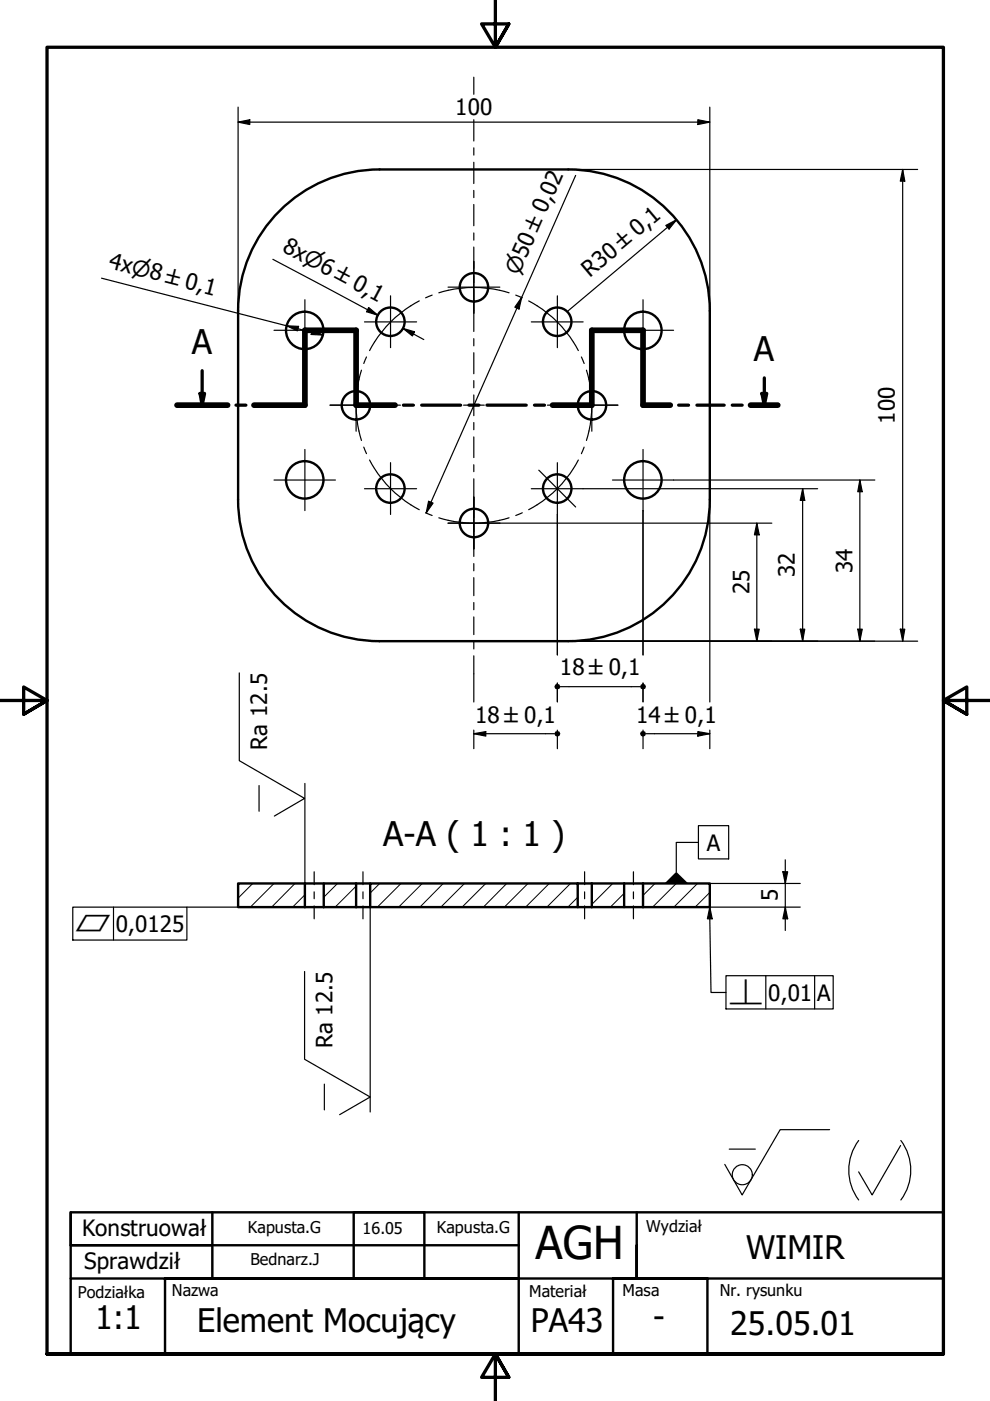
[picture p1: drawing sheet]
<svg xmlns="http://www.w3.org/2000/svg" width="210mm" height="297mm" viewBox="0 0 210 297" stroke-linecap="round" stroke-linejoin="round" font-family="sans-serif">
<!-- layer: Kreskowanie (ISO) -->
<g fill="none" stroke="#000" stroke-width=".21">
<path d="M53.6 187.3l-3.1 3.1M58.1 187.3l-5 5M62.5 187.3l-4.9 5M64.6 189.7l-2.6 2.6M71.6 187.3l-3 2.9M75.5 187.9l-4.4 4.4M80.5 187.3l-2 2M85 187.3l-5 5M89.5 187.3l-5 5M94 187.3l-5 5M98.5 187.3l-5 5M103 187.3l-5 5"/>
<path d="M107.4 187.3l-4.9 5M112 187.3l-5.1 5M116.5 187.3l-5.1 5M121 187.3l-5 5M122.5 190.2l-2.1 2.1M129.9 187.3l-4.4 4.5M132.3 189.4l-2.9 2.9M138.9 187.3l-2.6 2.6M143.4 187.3l-5 5M147.9 187.3l-5 5M150.5 189.2l-3.1 3.1"/>
</g>
<!-- layer: Widoczne (ISO) -->
<g fill="none" stroke="#000" stroke-width=".51">
<path d="M50.5 65.9a30 30 0 0 1 30-30h40a30 30 0 0 1 30 30M50.5 65.9v40M150.5 65.9v40M50.5 105.9a30 30 0 0 0 30 30h40a30 30 0 0 0 30-30M64.6 187.3h-14.1v5h14.1M64.6 187.3h4M64.6 192.3h13.9M64.6 187.3v5M75.5 187.3h-6.9v5M75.5 187.3v5M75.5 187.3h3M78.5 187.3h44v5h-44z"/>
<path d="M122.5 187.3h13.8M122.5 192.3h3M125.5 187.3v5M132.3 187.3v5h-6.8M132.3 192.3h4M136.3 187.3h14.2v5h-14.2M136.3 187.3v5"/>
<circle cx="64.6" cy="70.1" r="4"/>
<circle cx="82.8" cy="68.2" r="3"/>
<circle cx="100.5" cy="60.9" r="3"/>
<circle cx="118.1" cy="68.2" r="3"/>
<circle cx="136.3" cy="70.1" r="4"/>
<circle cx="75.5" cy="85.9" r="3"/>
<circle cx="125.5" cy="85.9" r="3"/>
<circle cx="64.6" cy="101.7" r="4"/>
<circle cx="82.8" cy="103.6" r="3"/>
<circle cx="100.5" cy="110.9" r="3"/>
<circle cx="118.1" cy="103.6" r="3"/>
<circle cx="136.3" cy="101.7" r="4"/>
</g>
<!-- layer: Linia przekroju (ISO) -->
<g fill="none" stroke="#000" stroke-width=".7">
<path d="M42.9 78.6v7.3M37.5 85.9h10.8M42.4 83.4h1l-.5 2.5zM50 85.9h2.1M53.8 85.9h10.8v-15.9h10.9v15.9h8.3M85.5 85.9h2.1M89.4 85.9h8.3M99.4 85.9h2.1M103.3 85.9h8.3M113.3 85.9h2.1M117.2 85.9h8.3v-15.9h10.8v15.9h5.8M143.9 85.9h2.1"/>
<path d="M147.8 85.9h5.7M155.3 85.9h2.1M159.1 85.9h5.8M161.5 83.4h1.1l-.5 2.5zM162.1 80.1v5.8"/>
</g>
<path d="M37.5 85.9h10.8M53.8 85.9h10.8v-15.9h10.9v15.9h8.3M117.2 85.9h8.3v-15.9h10.8v15.9h5.8M159.1 85.9h5.8" fill="none" stroke="#000" stroke-width="1.2"/>
<path d="M42.4 83.4h1l-.5 2.5zM161.5 83.4h1.1l-.5 2.5z" fill="#000"/>
<!-- layer: Obramowanie (ISO) -->
<path d="M105 0v10l-2.9-4.9h5.8l-2.9 4.9 2.9-4.9M0 148.5h10l-5-2.8v5.7l5-2.9-5 2.9M210 148.5h-10l5-2.8v5.7l-5-2.9 5 2.9M10 287.1v-277.1h190v277.1h-190h190M107.9 292l-2.9-4.9 2.9 4.9h-5.8l2.9-4.9v9.9" fill="none" stroke="#000" stroke-width=".7"/>
<path d="M15 257v7h95M45 257v14.1h30v-14.1h15v14.1h20v-14.1M135 257v14.1v-7.1M15 271.1v-14.1h185v14.1M15 287.1h185v-16h-185v16h20v-16h75v16h20v-16h20v16" fill="none" stroke="#000" stroke-width=".51"/>
<g fill="none" stroke="#000" stroke-width=".25">
<path d="M100.5 55.4v11M58.1 70h13M64.6 63.5v13.1M77.3 68.2h11M82.8 62.7v11M95 60.9h11M112.6 68.2h11M118.2 62.7v11M129.9 70h12.9M136.3 63.5v13.1M64.6 95.3v13M70 85.9h11"/>
<path d="M75.5 80.4v11M82.8 98.1v11M114.2 99.7l7.8 7.8M118.2 98.1v11M120 85.9h11M125.5 80.4v11M136.3 95.3v13M58.1 101.8h13M77.3 103.6h11M95 110.9h11M100.5 105.4v11M112.6 103.6h11"/>
<path d="M129.9 101.8h12.9"/>
</g>
<g fill="none" stroke="#000" stroke-width=".25">
<path d="M100.5 16.4v3.6M100.5 25.4v4.5M100.5 31.4v1.5M100.5 34.4v4.5M100.5 40.4v1.5M100.5 43.4v4.5M100.5 49.4v1.5M100.5 52.4v4.5M100.5 58.4v1.5M76.6 78.5a25 25 0 0 0 0 14.9M77.7 75.7l-.6 1.4M88.9 63.8a25 25 0 0 0-10.5 10.5"/>
<path d="M91.6 62.6l-1.4 .5M93 62.1a25 25 0 0 1 14.9 0M100.5 61.4v8.9M100.5 71.8v1.5M100.5 74.8v4.4M109.4 62.6l1.3 .5M112.1 63.8a25 25 0 0 1 10.5 10.5M123.3 75.7l.6 1.4M124.3 78.5a25 25 0 0 1 0 14.9M77.1 94.8l.6 1.4M78 85.9h6.9M78.4 97.5a25 25 0 0 0 10.5 10.6"/>
<path d="M86.4 85.9h1.5M89.4 85.9h4.4M95.2 85.9h1.6M98.3 85.9h4.4M100.5 80.7v1.5M100.5 83.7v4.4M100.5 89.6v1.5M100.5 92.6v4.4M100.5 98.5v1.5M104.2 85.9h1.5M107.2 85.9h4.4M113.1 85.9h1.5"/>
<path d="M116.1 85.9h6.9M122.6 97.5a25 25 0 0 1-10.5 10.6M123.8 94.8l-.5 1.4M90.2 108.7l1.4 .6M93 109.8a25 25 0 0 0 14.9 0M100.5 101.5v8.2M100.5 111.2v1.5M100.5 114.2v3.8M100.5 119.5v1.5M110.7 108.7l-1.3 .6M100.5 122.5v3.8M100.5 127.7v1.6"/>
<path d="M100.5 130.8v3.7M100.5 136.1v1.5M100.5 139.1v3.8M66.6 184.8v2.8M66.6 189.1v1.4M66.6 192.1v2.7M77 184.8v2.8M77 189.1v1.4M77 192.1v2.7M124 184.8v2.8M124 189.1v1.4M124 192.1v2.7"/>
<path d="M134.3 184.8v2.8M134.3 189.1v1.4M134.3 192.1v2.7"/>
</g>
<!-- layer: Wymiar (ISO) -->
<g fill="none" stroke="#000" stroke-width=".25">
<path d="M50.5 25.9l2.5-.5v1zM50.5 25.9h100M50.5 22.7v43.2M120.5 35.9h74.1M122 37.2l-31.6 71.6M148 25.4l2.5 .5-2.5 .5zM150.5 22.7v43.2M191.4 35.9l.4 2.5h-.9zM191.4 35.9v100M21.5 59l47 12M57.8 55l22.3 11.9-2.2-1.3M141.2 47.8l2.2-1.2-1.5 2z"/>
<path d="M143.4 46.6l-22.9 19.3M60.8 69.1l2.5 .1-.2 1zM66.2 70l2.3 1-2.5-.1zM78.2 65.2l1.9 1.7-2.4-.8zM85.5 69.6l2.4 .7-.5 .9zM85.5 69.6l4.4 2.4M110.6 63l-.6 2.5-.8-.4zM90.9 106.3l.9 .4-1.4 2.1zM106 110.9h57.6M118.2 109.1v29.8M123.6 103.6h12.6M136.3 108.3v30.6"/>
<path d="M136.5 103.6h36.9M142.8 101.8h42.7M150.5 105.9v42.9M160.5 110.9l.5 2.5h-1zM160.5 110.9v25M170.2 103.6l.4 2.5h-.9zM170.2 103.6v32.3M182.3 101.8l.5 2.5h-.9zM182.3 101.8v34.1M120.5 135.9h74.1M160 133.4h1l-.5 2.5zM169.7 133.4h.9l-.4 2.5z"/>
<path d="M181.9 133.4h.9l-.5 2.5zM190.9 133.4h.9l-.4 2.5zM100.5 155.6l2.5-.5v1zM100.5 155.6h17M100.5 142.9v5.9M100.5 154.8v3.9M118.2 144.8v4M118.2 154.8v3.9M118.8 145.6h16.9M136.3 144.8v4M136.3 154.8v3.9M137 155.6h13.5"/>
<path d="M148 155.1l2.5 .5-2.5 .5zM150.5 154.8v3.9M150.5 192.3h19.2M150.5 187.3h19.2M166 184.8h1l-.5 2.5zM166.5 192.3l.5 2.5h-1zM166.5 182.3v15"/>
</g>
<g fill="#000">
<path d="M50.5 25.9l2.5-.5v1zM148 25.4l2.5 .5-2.5 .5zM191.4 35.9l.4 2.5h-.9zM141.2 47.8l2.2-1.2-1.5 2zM60.8 69.1l2.5 .1-.2 1zM66.2 70l2.3 1-2.5-.1zM78.2 65.2l1.9 1.7-2.4-.8zM85.5 69.6l2.4 .7-.5 .9zM110.6 63l-.6 2.5-.8-.4zM90.9 106.3l.9 .4-1.4 2.1zM160.5 110.9l.5 2.5h-1zM170.2 103.6l.4 2.5h-.9z"/>
<path d="M182.3 101.8l.5 2.5h-.9zM160 133.4h1l-.5 2.5zM169.7 133.4h.9l-.4 2.5zM181.9 133.4h.9l-.5 2.5zM190.9 133.4h.9l-.4 2.5zM100.5 155.6l2.5-.5v1zM148 155.1l2.5 .5-2.5 .5zM166 184.8h1l-.5 2.5zM166.5 192.3l.5 2.5h-1z"/>
<circle cx="118.2" cy="145.5" r=".62"/>
<circle cx="118.2" cy="155.6" r=".62"/>
<circle cx="136.3" cy="155.6" r=".63"/>
<circle cx="136.3" cy="145.6" r=".63"/>
</g>
<!-- layer: Symbol (ISO) -->
<g fill="none" stroke="#000" stroke-width=".25">
<path d="M50.7 142.7v18.6l13.9 8-6.4 3.7M54.9 166.5v5.5M64.6 166.1v21.2M148.1 178.6h-4.7v6.2M148.1 175.1h6.4v7h-6.4zM15.4 192.3h24.2v7h-24.2zM24.1 192.3v7M39.6 192.3h10.9M78.5 192.3v43.5M150.5 192.3l.5 2.5h-1zM150.5 192.3l.2 18.1h3.2M64.6 206v18.6l13.9 8-6.5 3.7"/>
<path d="M153.9 206.9h22.8v7h-22.8zM162.4 206.9v7M172.7 206.9v7M68.8 229.9v5.4M175.9 239.5h-10.5l-8 13.9-3.7-6.5M154.6 243.6h5.5M182.1 241.8a10.5 10.5 0 0 0 0 12.6M190.9 242.9l-6 10.5-2.8-4.9M191 241.8a10.5 10.5 0 0 1 0 12.6"/>
<circle cx="157.4" cy="249.1" r="2.13"/>
</g>
<path d="M140.9 187.3l2.5-2.5 2.5 2.5zM150.5 192.3l.5 2.5h-1z" fill="#000"/>
<text font-size="9.6" x="113.5" y="267">AGH</text>
<g font-size="7.2">
<text x="40.7" y="75">A</text>
<text x="159.8" y="76.6">A</text>
<text x="81.2" y="179.4">A-A ( 1 : 1 )</text>
</g>
<g font-size="6.9">
<text x="158.2" y="266.9">WIMIR</text>
<text x="20.2" y="281.7">1:1</text>
<text x="138.5" y="281.5">-</text>
<text x="41.8" y="282.4">Element Mocujący</text>
<text x="112.5" y="282.4">PA43</text>
<text x="154.8" y="283.1">25.05.01</text>
</g>
<g font-size="4.8">
<text x="96.5" y="24.3">100</text>
<text x="59.7" y="53.2" transform="rotate(28 59.7 53.2)">8x⌀6 ±0,1</text>
<text x="22.9" y="56.8" transform="rotate(14 22.9 56.8)">4x⌀8 ±0,1</text>
<text x="125" y="58.9" transform="rotate(-40 125 58.9)">R30 ±0,1</text>
<text x="189.7" y="89.8" transform="rotate(-90 189.7 89.8)">100</text>
<text x="168.5" y="122.4" transform="rotate(-90 168.5 122.4)">32</text>
<text x="180.7" y="121.5" transform="rotate(-90 180.7 121.5)">34</text>
<text x="158.9" y="126" transform="rotate(-90 158.9 126)">25</text>
<text x="118.7" y="143.2">18 ±0,1</text>
<text x="100.8" y="153.2">18 ±0,1</text>
<text x="134.9" y="153.2">14 ±0,1</text>
<text x="56.6" y="159" transform="rotate(-90 56.6 159)">Ra 12.5</text>
<text x="149.9" y="180.3">A</text>
<text x="164.9" y="191.1" transform="rotate(-90 164.9 191.1)">5</text>
<text x="24.6" y="197.5">0,0125</text>
<text x="162.9" y="212.1">0,01</text>
<text x="173.2" y="212.1">A</text>
<text x="70.5" y="222.3" transform="rotate(-90 70.5 222.3)">Ra 12.5</text>
<text x="17.4" y="262.1">Konstruował</text>
<text x="17.8" y="269">Sprawdził</text>
</g>
<g font-size="4.6">
<text x="110" y="58.5" transform="rotate(-66 110 58.5)">⌀50 ±0,02</text>
<text x="15.9" y="197.5">⏥</text>
<text x="154.4" y="213">⟂</text>
</g>
<g font-size="3.4">
<text x="52.6" y="261.4">Kapusta.G</text>
<text x="76.8" y="261.6">16.05</text>
<text x="92.6" y="261.5">Kapusta.G</text>
<text x="137" y="261.2">Wydział</text>
<text x="53.1" y="268.1">Bednarz.J</text>
<text x="16.5" y="275.1">Podziałka</text>
<text x="36.4" y="274.7">Nazwa</text>
<text x="112.2" y="274.9">Materiał</text>
<text x="132" y="274.8">Masa</text>
<text x="152.6" y="274.9">Nr. rysunku</text>
</g>
</svg>
